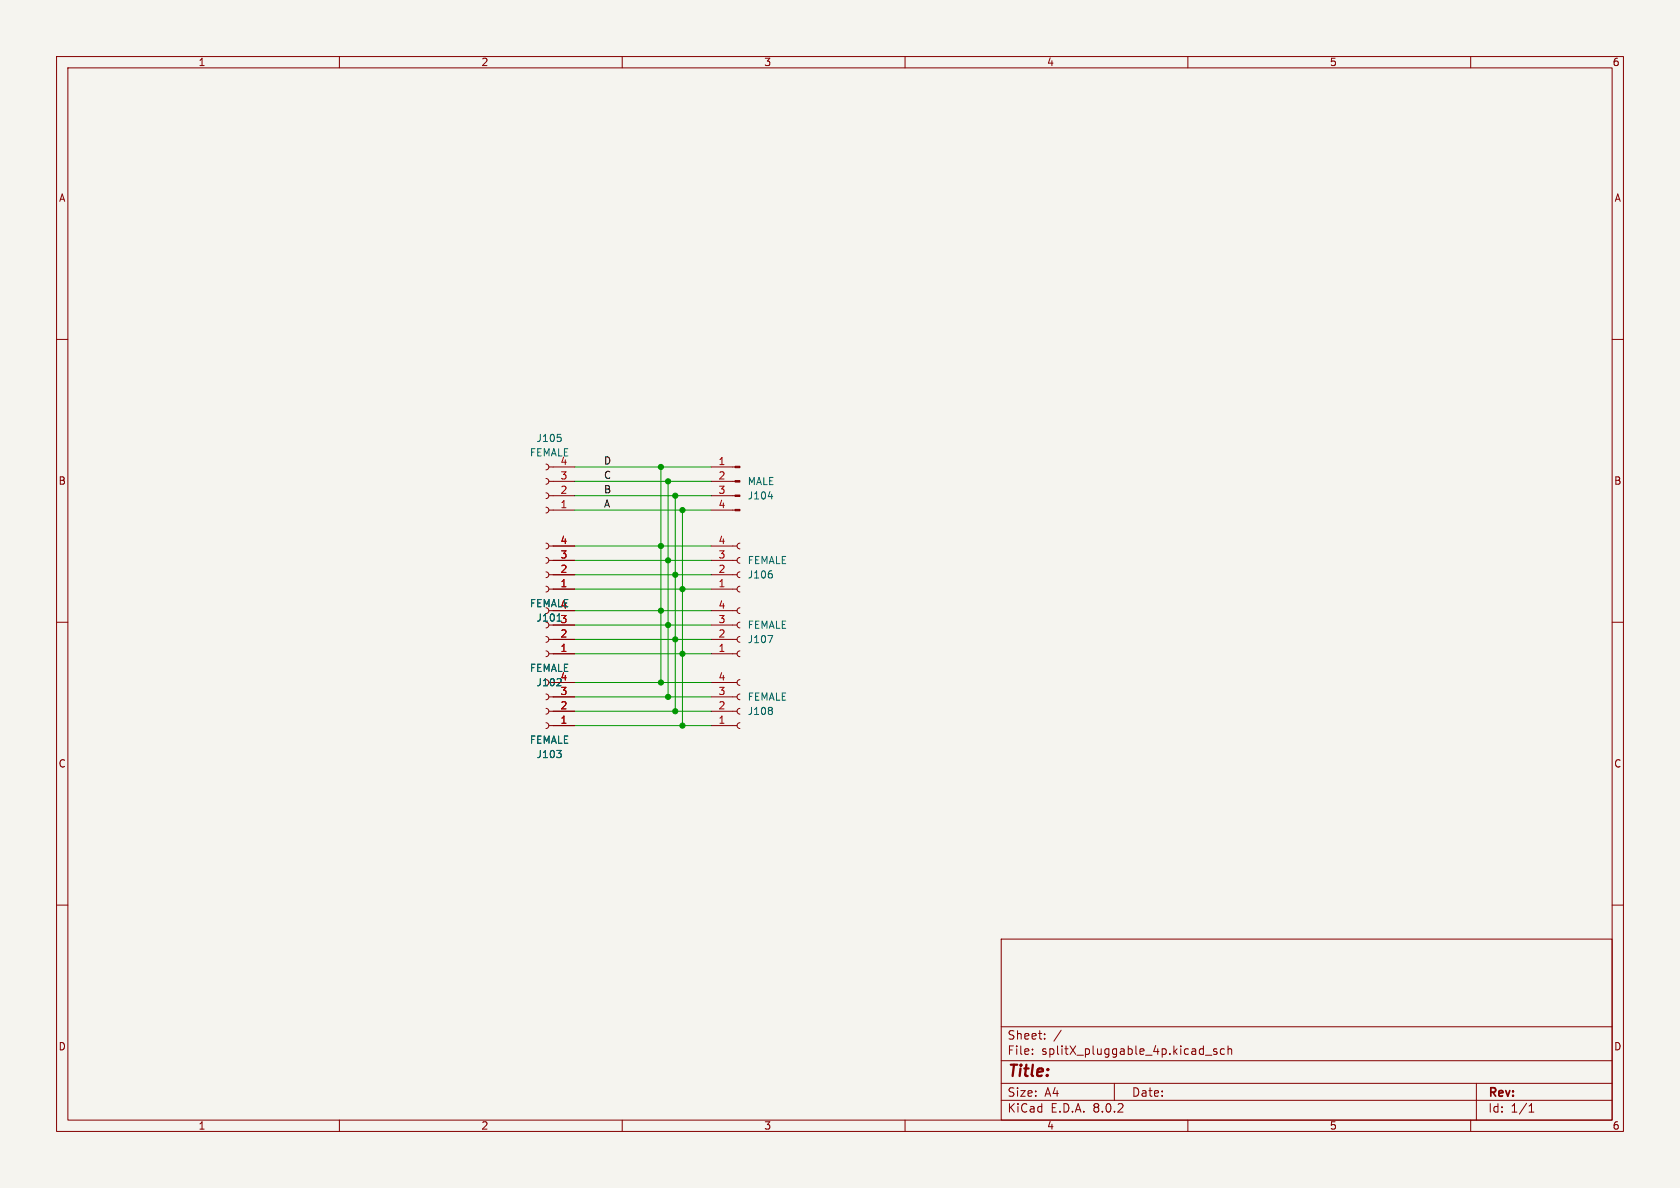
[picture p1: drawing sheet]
<svg xmlns="http://www.w3.org/2000/svg" width="297mm" height="210mm" viewBox="0 0 297 210" stroke-linecap="round" stroke-linejoin="round" font-family="sans-serif">
<path d="M0 0h297v210h-297z" fill="#f5f4ef" stroke="#f5f4ef" stroke-width=".18"/>
<g fill="none" stroke="#840000" stroke-width=".18">
<path d="M10 10h277v190h-277zM12 12h273v186h-273zM60 10v2M110 10v2M160 10v2M210 10v2M260 10v2M10 60h2M285 60h2M96.5 96l.4 .2 .1 .3-.1 .4-.4 .1M96.5 98.6l.4 .1 .1 .4-.1 .3-.4 .2M96.5 82l.4 .2 .1 .4-.1 .3-.4 .2"/>
<path d="M96.5 84.6l.4 .1 .1 .4-.1 .3-.4 .2M96.5 87.1l.4 .2 .1 .3-.1 .4-.4 .1M96.5 89.7l.4 .1 .1 .4-.1 .3-.4 .2M97 96.5h4.6M97 99.1h4.6M97 82.6h4.6M97 85.1h4.6M97 87.6h4.6M97 90.2h4.6M125.7 96.5h4.6M125.7 99.1h4.6M125.7 82.6h4.2"/>
<path d="M125.7 85.1h4.2M125.7 87.6h4.2M125.7 90.2h4.2M130.8 96l-.3 .2-.2 .3 .2 .4 .3 .1M130.8 98.6l-.3 .1-.2 .4 .2 .3 .3 .2M10 110h2M96.5 101.1l.4 .1 .1 .4-.1 .4-.4 .1M96.5 103.6l.4 .2 .1 .3-.1 .4-.4 .1M96.5 107.4l.4 .2 .1 .4-.1 .3-.4 .2M96.5 110l.4 .1 .1 .4-.1 .3-.4 .2M96.5 112.5l.4 .2 .1 .3-.1 .4-.4 .1M96.5 115.1l.4 .1 .1 .4-.1 .3-.4 .2"/>
<path d="M97 101.6h4.6M97 104.1h4.6M97 113h4.6M97 115.6h4.6M97.8 108h3.8M97.8 110.5h3.8M125.7 101.6h4.6M125.7 104.1h4.6M125.7 108h4.6M125.7 110.5h4.6M125.7 113h4.6M125.7 115.6h4.6"/>
<path d="M130.8 107.4l-.3 .2-.2 .4 .2 .3 .3 .2M130.8 110l-.3 .1-.2 .4 .2 .3 .3 .2M130.8 112.5l-.3 .2-.2 .3 .2 .4 .3 .1M130.8 115.1l-.3 .1-.2 .4 .2 .3 .3 .2M130.8 101.1l-.3 .1-.2 .4 .2 .4 .3 .1M130.8 103.6l-.3 .2-.2 .3 .2 .4 .3 .1M285 110h2M96.5 122.7l.4 .1 .1 .4-.1 .3-.4 .2M96.5 125.2l.4 .2 .1 .3-.1 .4-.4 .1M96.5 127.8l.4 .1 .1 .4-.1 .3-.4 .2M97 123.2h4.6M97 125.7h4.6"/>
<path d="M97 128.3h4.6M97.8 120.7h3.8M125.7 123.2h4.6M125.7 125.7h4.6M125.7 128.3h4.6M125.7 120.7h4.6M130.8 120.1l-.3 .2-.2 .4 .2 .3 .3 .2M130.8 122.7l-.3 .1-.2 .4 .2 .3 .3 .2M130.8 125.2l-.3 .2-.2 .3 .2 .4 .3 .1M130.8 127.8l-.3 .1-.2 .4 .2 .3 .3 .2M10 160h2M285 160h2"/>
<path d="M177 166h108v32h-108zM60 198v2M110 198v2M160 198v2M177 194.5h108M177 191.5h108M177 187.5h108M177 181.5h108M182.5 186.3v.1M182.5 185.5v.1M184.7 183.6v.1M184.7 182.8v.1"/>
<path d="M187.6 182.1l-1.3 2M197 191.5v3M210 198v2M213.1 186.5h1.1M215.1 185.5l-.4-.1-.2 .2 .1 .2 .5 .2v.3h-.6M216.5 185.5l-.5-.1-.3 .3v.4l.2 .2h.6M217.1 185.5l.2-.1 .4 .1v.9M217.1 184.9v1.5M260 198v2M261 191.5v6.5M270.3 196.6h.9M270.3 195.5l.4-.4v1.5"/>
</g>
<path d="M98.5 76.8h.7M99.1 77.3l.1 .2-.1 .5M135.8 87.8h.8M135.8 112.3h.8l-.5 1.3M136.4 101.5l.1 .1-.1 .5M98.4 132.7h.8l-.4 .4M99.1 133.2l.1 .2-.1 .5M99.2 120.5l-.8 .7h.8M136.4 125.1l.1 .2-.1 .2M136.4 125.6l.1 .2-.1 .4" fill="none" stroke="#006464" stroke-width=".18"/>
<g fill="#840000" stroke="#840000" stroke-width=".18">
<path d="M129.9 90h.9v.3h-.9z"/>
<path d="M129.9 87.5h.9v.3h-.9z"/>
<path d="M129.9 85h.9v.2h-.9z"/>
<path d="M129.9 82.4h.9v.3h-.9z"/>
</g>
<g fill="none" stroke="#009600" stroke-width=".18">
<path d="M101.6 99.1h24.1M101.6 96.5h24.1M101.6 82.6h24.1M101.6 90.2h24.1M101.6 85.1h24.1M101.6 87.6h24.1M116.8 82.6v38.1M118.1 85.1v38.1M119.4 87.6v38.1M120.6 90.2v38.1M101.6 108h24.1M101.6 115.6h24.1"/>
<path d="M101.6 113h24.1M101.6 101.6h24.1M101.6 104.1h24.1M101.6 110.5h24.1M101.6 120.7h24.1M101.6 123.2h24.1M101.6 128.3h24.1M101.6 125.7h24.1"/>
</g>
<g fill="#009600" stroke="#009600" stroke-width=".18">
<circle cx="116.8" cy="108" r=".46"/>
<circle cx="118.1" cy="110.5" r=".46"/>
<circle cx="116.8" cy="120.7" r=".46"/>
<circle cx="118.1" cy="123.2" r=".46"/>
<circle cx="119.4" cy="125.7" r=".46"/>
<circle cx="120.6" cy="128.3" r=".46"/>
<circle cx="120.6" cy="104.1" r=".46"/>
<circle cx="119.4" cy="101.6" r=".46"/>
<circle cx="120.6" cy="115.6" r=".46"/>
<circle cx="119.4" cy="113" r=".46"/>
<circle cx="116.8" cy="82.6" r=".46"/>
<circle cx="118.1" cy="85.1" r=".46"/>
<circle cx="119.4" cy="87.6" r=".46"/>
<circle cx="118.1" cy="99.1" r=".46"/>
<circle cx="120.6" cy="90.2" r=".46"/>
<circle cx="116.8" cy="96.5" r=".46"/>
</g>
<text font-size="2.8" fill="#840000" x="178" y="190.9">Title:</text>
<g font-size="2.1" fill="#840000">
<text x="178" y="184">Sheet:</text>
<text x="178" y="186.7">File:</text>
<text x="184.1" y="186.7">splitX_pluggable_4p.kicad_sch</text>
<text x="178" y="196.9">KiCad</text>
<text x="178" y="194.1">Size:</text>
<text x="184.7" y="194.1">A4</text>
<text x="185.7" y="196.9">E.D.A.</text>
<text x="193.3" y="196.9">8.0.2</text>
<text x="200" y="194.1">Date:</text>
<text x="263" y="194.3">Rev:</text>
<text x="263" y="196.9">Id:</text>
<text x="267.1" y="196.9">1/1</text>
</g>
<g font-size="1.8" fill="#840000">
<text x="35" y="11.9">1</text>
<text x="85" y="11.9">2</text>
<text x="135" y="11.9">3</text>
<text x="185" y="11.9">4</text>
<text x="235" y="11.9">5</text>
<text x="285" y="11.9">6</text>
<text x="10.3" y="35.9">A</text>
<text x="285.3" y="35.9">A</text>
<text x="10.3" y="85.9">B</text>
<text x="285.3" y="85.9">B</text>
<text x="10.3" y="135.9">C</text>
<text x="285.3" y="135.9">C</text>
<text x="10.3" y="185.9">D</text>
<text x="285.3" y="185.9">D</text>
<text x="35" y="199.9">1</text>
<text x="85" y="199.9">2</text>
<text x="135" y="199.9">3</text>
<text x="185" y="199.9">4</text>
<text x="235" y="199.9">5</text>
<text x="285" y="199.9">6</text>
</g>
<g font-size="1.8" fill="#006464">
<text x="93.6" y="80.9">FEMALE</text>
<text x="94.8" y="78.3">J105</text>
<text x="99" y="82.3">4</text>
<text x="132.1" y="88.5">J104</text>
<text x="132.1" y="86">MALE</text>
<text x="132.1" y="99.9">FEMALE</text>
<text x="93.6" y="107.5">FEMALE</text>
<text x="99" y="107.7">4</text>
<text x="132.1" y="102.5">J106</text>
<text x="94.8" y="110.1">J101</text>
<text x="99" y="110.2">3</text>
<text x="132.1" y="113.9">J107</text>
<text x="132.1" y="111.4">FEMALE</text>
<text x="93.6" y="119">FEMALE</text>
<text x="94.8" y="121.5">J102</text>
<text x="132.1" y="124.1">FEMALE</text>
<text x="93.6" y="131.7">FEMALE</text>
<text x="132.1" y="126.6">J108</text>
<text x="94.8" y="134.2">J103</text>
</g>
<g font-size="1.8" fill="#0f0f0f">
<text x="106.7" y="82.2">D</text>
<text x="106.7" y="87.3">B</text>
<text x="106.7" y="89.8">A</text>
<text x="106.7" y="84.7">C</text>
</g>
<g font-size="1.8" fill="#a90000">
<text x="126.9" y="82.3">1</text>
<text x="99" y="89.9">1</text>
<text x="99" y="87.4">2</text>
<text x="99" y="84.8">3</text>
<text x="126.9" y="84.8">2</text>
<text x="126.9" y="87.4">3</text>
<text x="126.9" y="89.9">4</text>
<text x="99" y="101.3">2</text>
<text x="99" y="98.8">3</text>
<text x="99" y="96.3">4</text>
<text x="126.9" y="101.3">2</text>
<text x="126.9" y="98.8">3</text>
<text x="126.9" y="96.3">4</text>
<text x="99" y="103.9">1</text>
<text x="126.9" y="107.7">4</text>
<text x="126.9" y="103.9">1</text>
<text x="99" y="112.8">2</text>
<text x="126.9" y="112.8">2</text>
<text x="126.9" y="110.2">3</text>
<text x="99" y="115.3">1</text>
<text x="126.9" y="115.3">1</text>
<text x="99" y="125.5">2</text>
<text x="99" y="122.9">3</text>
<text x="99" y="120.4">4</text>
<text x="126.9" y="125.5">2</text>
<text x="126.9" y="122.9">3</text>
<text x="126.9" y="120.4">4</text>
<text x="99" y="128">1</text>
<text x="126.9" y="128">1</text>
</g>
</svg>
